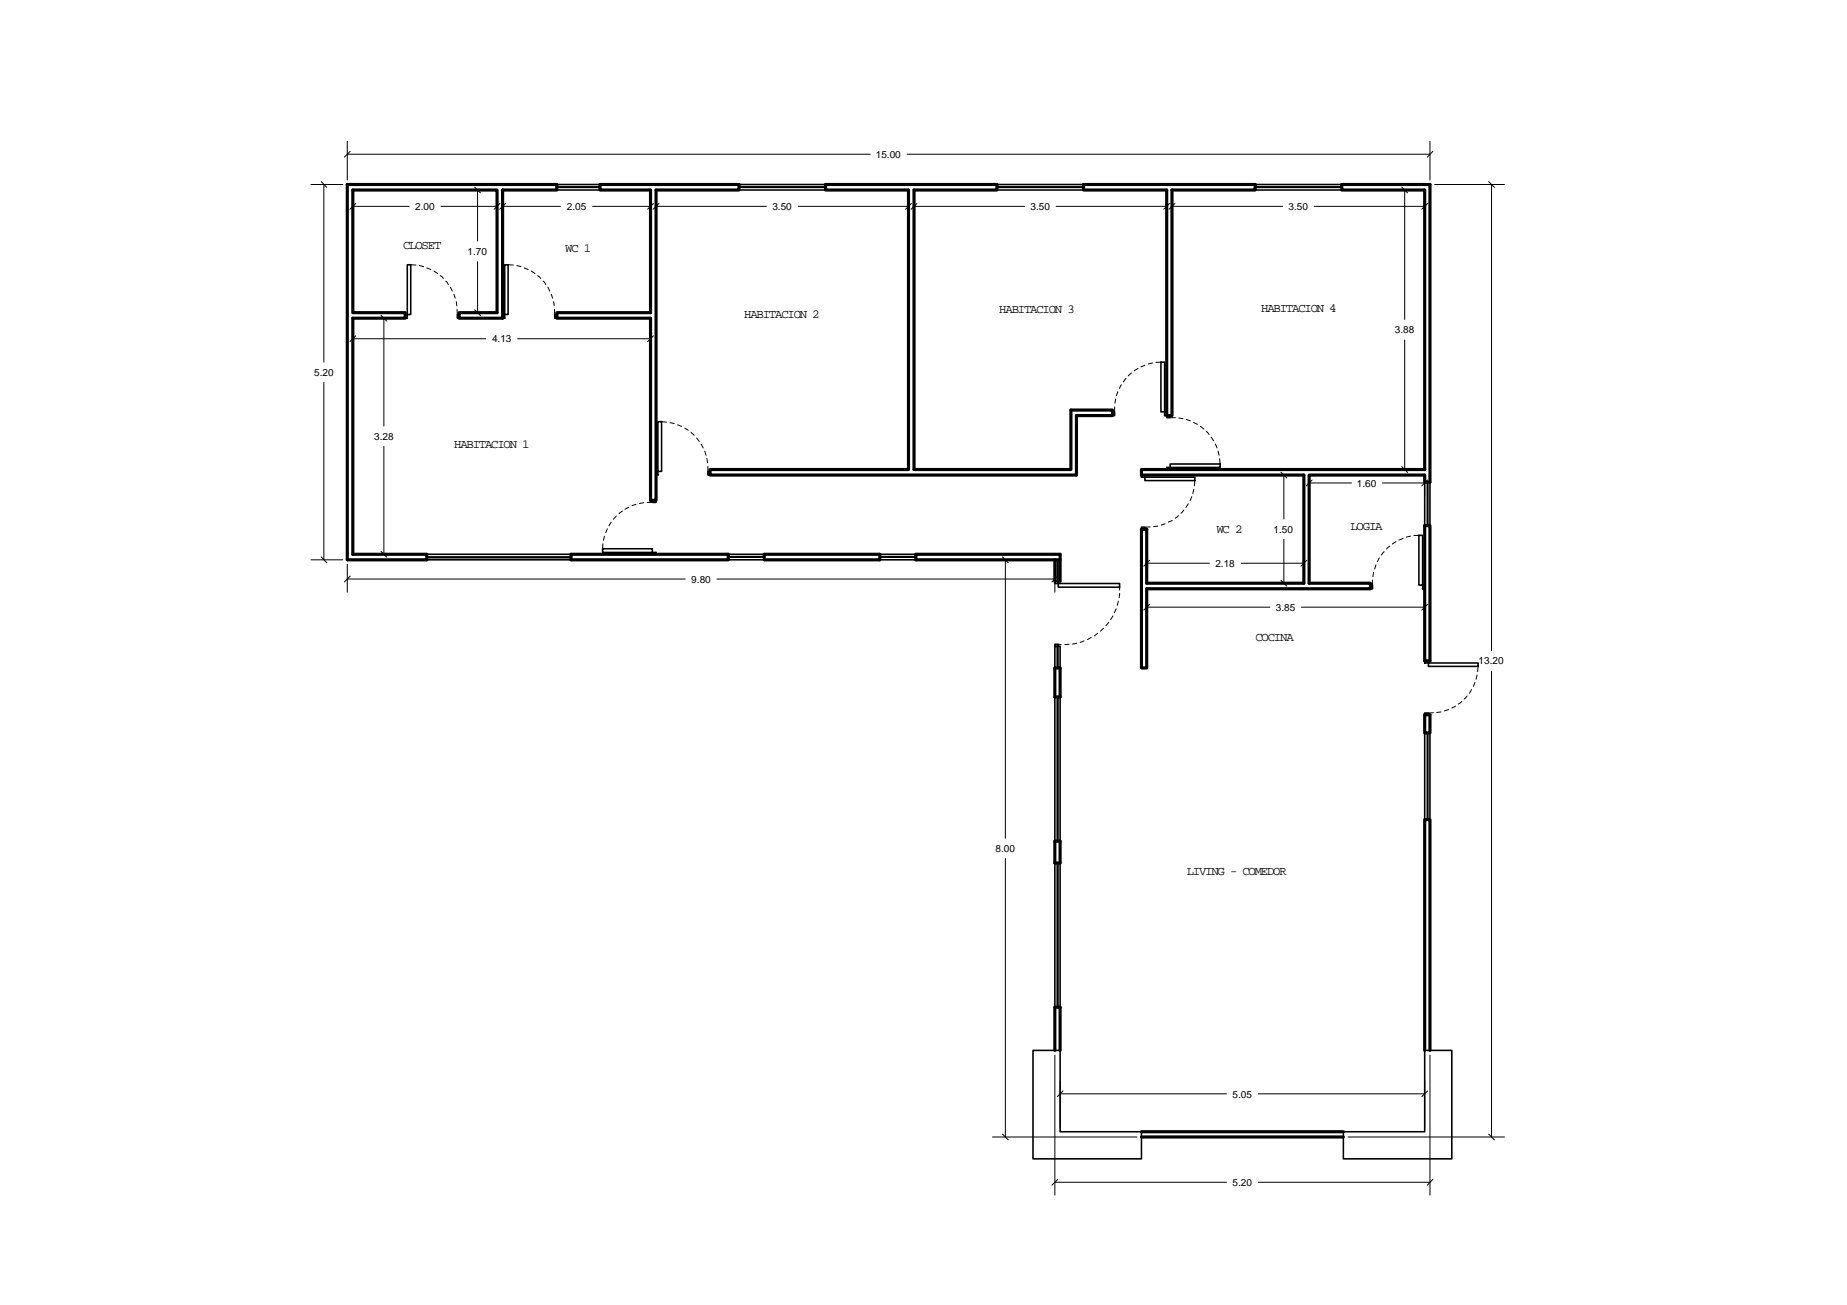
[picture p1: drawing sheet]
<svg xmlns="http://www.w3.org/2000/svg" width="297mm" height="210mm" viewBox="0 0 297 210" stroke-linecap="round" stroke-linejoin="round" font-family="sans-serif">
<!-- layer: 0.5 -->
<g fill="none" stroke="#000" stroke-width=".51">
<path d="M55.9 29.7h33.6v.9h-8.7v20.6h-7v-.9h6.1v-19.7h-23.2v19.7h8.5v.9h-8.5v38h11.9v.8h-12.7zM96.5 29.7h22.3v.9h-13.3v49.9h-.9v-29.3h-15.1v-.9h15.1v-19.7h-8.1zM132.8 29.7h27.5v.9h-13.3v44.9h25.2v-9.5h6.7v.8h-5.8v9.6h-58.9v-.9h31.9v-44.9h-13.3zM174.3 29.7h27.6v.9h-13.4v36.2h-.9v-36.2h-13.3zM215.8 29.7h14.2v47.9h-.9v-1.2h-18.6v17.4h9.9v.9h-36v12.7h-.8v-22.3h.8v8.7h25.3v-17.4h-26.1v-.9h45.5v-44.9h-13.3zM91.8 89.2h25.3v.8h-25.3zM122.9 89.2h18.6v.8h-18.6zM169.6 90h-22.3v-.8h23.2v4.3M170.5 90h-.9v3.5M229.1 84.5h.9v21.8h-.9zM169.6 107.4h.9v4.7h-.9zM229.1 115h.9v2.9h-.9z"/>
<path d="M169.6 135.3h.9v3.5h-.9zM169.6 169v-7h.9v7M229.1 169v-37.2h.9v37.2M183.6 182.9h32.4M183.6 182h32.4"/>
</g>
<!-- layer: puertas -->
<g fill="none" stroke="#000" stroke-width=".25">
<path d="M65.2 50.6h.3v.6h-.3zM65.5 42.6h.6v8h-.6zM73.5 50.6h.3v.6h-.3zM80.8 50.6h.4v.6h-.4zM81.2 42.6h.5v8h-.5zM89.2 50.6h.3v.6h-.3zM186.7 58.3h.6v8h-.6zM105.5 75.8h.3v.6h-.3zM105.8 67.8h.6v8h-.6zM113.8 75.8h.4v.6h-.4zM178.9 66.3h.4v.5h-.4zM183.6 76.4h.5v.4h-.5z"/>
<path d="M184.1 76.8h8.1v.5h-8.1zM187.3 66.3h.3v.5h-.3zM187.6 75.2h.6v.3h-.6zM187.6 66.8h.6v.4h-.6zM188.2 74.6h8v.6h-8zM96.9 88.3h8v.6h-8zM104.9 88.9h.6v.3h-.6zM104.9 80.5h.6v.3h-.6zM169.6 93.5h.6v.4h-.6zM170.2 93.9h9.9v.5h-9.9zM183.6 84.8h.5v.3h-.5zM220.4 94.1h.3v.6h-.3z"/>
<path d="M228.2 86.1h.6v8h-.6zM228.8 94.1h.3v.6h-.3zM169.6 103.6h.6v.4h-.6zM229.1 106.3h.6v.3h-.6zM229.1 114.7h.6v.3h-.6zM229.7 106.6h8v.6h-8z"/>
</g>
<!-- layer: proyecciones -->
<g fill="none" stroke="#000" stroke-width=".16">
<path d="M66.1 42.6h.8M67.5 42.7l.6 .2M68.6 43.1l.7 .2M69.8 43.6l.6 .4M70.8 44.3l.5 .5M71.7 45.2l.4 .6M72.4 46.2l.3 .6M73 47.3l.2 .7M73.4 48.5l.1 .7M73.5 49.7v.9M81.7 42.6h.9M83.1 42.7l.7 .2"/>
<path d="M84.3 43.1l.6 .2M85.4 43.6l.6 .4M86.5 44.3l.5 .5M87.3 45.2l.5 .6M88.1 46.2l.3 .6M88.7 47.3l.2 .7M89 48.5l.1 .7M89.2 49.7v.9M182 60l-.5 .5M183 59.3l-.6 .3M184.1 58.8l-.6 .2M185.3 58.4l-.6 .1"/>
<path d="M186.7 58.3h-.8M106.4 67.8l.8 .1M107.8 68l.6 .1M109 68.3l.6 .3M110.1 68.9l.6 .3M111.1 69.6l.5 .4M112 70.4l.5 .6M112.7 71.5l.4 .6M113.3 72.6l.3 .6M113.7 73.7l.1 .8M113.8 75v.8M179.3 65.4v.9"/>
<path d="M179.4 64.2l-.1 .7M179.8 63l-.3 .7M180.4 61.9l-.4 .6M181.1 60.9l-.4 .5M188.2 67.2h.8M189.6 67.2l.7 .2M190.8 67.5l.6 .2M191.7 79.9l-.3 .6M192 67.9l.6 .3M192 78.7l-.2 .7M192.2 77.3l-.1 .8M193.1 68.6l.5 .4"/>
<path d="M194 69.4l.5 .5M194.8 70.3l.4 .6M195.5 71.4l.2 .7M195.9 72.6l.2 .6M196.1 73.8l.1 .8M97 87.5l-.1 .8M97.2 86.2l-.2 .7M97.7 85l-.3 .7M98.3 84l-.4 .6M99.1 83l-.4 .5M100.1 82.2l-.6 .4M101.1 81.6l-.6 .3"/>
<path d="M102.3 81.1l-.6 .2M103.5 80.9l-.7 .1M104.1 80.8h.8M179 99.1l-.4 .6M179.5 97.9l-.3 .7M179.8 96.7l-.1 .7M180.1 95.5l-.1 .6M180.1 94.4v.5M185 84.8h-.9M186.2 84.6l-.7 .1M187.4 84.2l-.7 .3M188.5 83.7l-.6 .3"/>
<path d="M189.5 82.9l-.5 .5M190.4 82l-.5 .6M191.1 81l-.4 .6M220.7 93.3v.8M220.9 92l-.1 .8M221.3 90.8l-.2 .7M221.8 89.7l-.3 .6M222.6 88.7l-.5 .6M223.5 87.8l-.5 .5M224.5 87.1l-.6 .4M225.7 86.6l-.7 .3M226.8 86.2l-.6 .2"/>
<path d="M228.2 86.1h-.8M170.2 103.6l.5 .1M171.9 103.6l-.6 .1M173.2 103.5l-.7 .1M174.3 103.1l-.6 .2M175.5 102.5l-.6 .4M176.5 101.9l-.5 .4M177.5 101l-.5 .5M178.3 100.1l-.4 .5M230.5 114.6l-.8 .1M231.7 114.5l-.6 .1M233 114.1l-.7 .2"/>
<path d="M234.1 113.6l-.6 .3M235.1 112.8l-.6 .4M235.9 111.9l-.4 .5M236.7 110.9l-.4 .6M237.2 109.8l-.2 .6M237.5 108.6l-.1 .7M237.7 107.2l-.1 .8"/>
</g>
<!-- layer: COTAS -->
<g fill="none" stroke="#000" stroke-width=".16">
<path d="M50 29.7h5.1M52.1 29.7v28.6M55.9 22.7v6.3M55.9 24.8h84.1M56.7 31.3v4M56.7 33.2h9.1M70.9 33.2h9M74.7 30.6h4.5M76.8 30.6v8.2M79.9 31.3v4M80.8 33.2h9.3M80.8 31.3v4"/>
<path d="M95.3 33.2h9.3M104.6 31.3v4M105.5 33.2h17.7M105.5 31.3v4M128.4 33.2h17.7M145.9 24.8h84.1M146.1 31.3v4M147 33.2h17.8M147 31.3v4M169.9 33.2h17.7M187.6 31.3v4M188.5 33.2h17.8"/>
<path d="M188.5 31.3v4M211.3 33.2h17.8M223.8 30.6h4.6M225.9 30.6v20.8M229.1 31.3v4M230 22.7v6.3M230.7 29.7h11.2M239.9 29.7v74.9M56.7 51.9v4.7M56.7 54.5h21.4M57.5 51.2h6.3M61.7 51.2v17.3"/>
<path d="M74.7 50.3h4.5M76.8 42.1v8.2M83.2 54.5h21.4M104.6 51.9v4.7M225.9 54.7v20.8M52.1 61.5v28.5M61.7 71.8v17.4M204.4 76.4h4.5M206.5 76.4v7.1M210.5 77.1v2.7M210.5 77.7h6.9M222.3 77.7h6.8"/>
<path d="M223.8 75.5h4.6M229.1 77.1v2.7M50 90h5.1M55.9 90.8v4.5M55.9 93.1h54.3M57.5 89.2h6.3M115.3 93.1h54.3M159.6 90h9.3M161.7 90v44.8M169.6 90.8v4.5M184.4 88.5v4.6M184.4 95.4v4.3"/>
<path d="M184.4 90.6h10.1M184.4 97.7h19.8M199.6 90.6h10.1M204.4 93.8h4.5M206.5 86.7v7.1M209.3 97.7h19.8M209.7 88.5v4.6M229.1 95.4v4.3M239.9 108v74.9M161.7 138.1v44.8M169.6 169.7v22.5M170.5 173.9v7.4"/>
<path d="M170.5 175.9h26.7M202.4 175.9h26.7M229.1 173.9v7.4M230 169.7v22.5M159.6 182.9h23.3M169.6 190.2h27.6M202.4 190.2h27.6M216.8 182.9h25.1"/>
</g>
<!-- layer: 0 -->
<g fill="none" stroke="#000" stroke-width=".16">
<path d="M51.7 29.2l.8 .9M56.3 24.3l-.9 1M57.2 32.7l-.9 1M76.3 30.1l1 .9M80.4 32.7l-.9 1M81.3 32.7l-.9 1M105.1 32.7l-.9 1M106 32.7l-1 1M146.6 32.7l-1 1M147.5 32.7l-1 1M188.1 32.7l-.9 1M188.9 32.7l-.9 1"/>
<path d="M225.4 30.1l1 .9M229.6 32.7l-.9 1M230.4 24.3l-.9 1M239.4 29.2l.9 .9M57.2 54l-.9 .9M61.3 50.7l.9 .9M76.3 49.8l1 1M105.1 54l-.9 .9M206 75.9l.9 1M211 77.2l-.9 .9M225.4 75.1l1 .9M229.6 77.2l-.9 .9"/>
<path d="M51.7 89.6l.8 .9M56.3 92.7l-.9 .9M61.3 88.7l.9 .9M161.2 89.6l1 .9M170.1 92.7l-.9 .9M184.9 90.1l-.9 1M184.9 97.2l-.9 .9M206 93.3l.9 1M210.2 90.1l-1 1M229.6 97.2l-.9 .9M171 175.5l-1 .9M229.6 175.5l-.9 .9"/>
<path d="M161.2 182.4l1 .9M170.1 189.7l-.9 .9M230.4 189.7l-.9 .9M239.4 182.4l.9 .9"/>
</g>
<!-- layer: 11_VENTANAS -->
<g fill="none" stroke="#000" stroke-width=".25">
<path d="M89.5 29.7h7M89.5 30.6h7M89.5 30.1h7M118.8 29.7h14M118.8 30.6h14M118.8 30.1h14M160.3 29.7h14M160.3 30.6h14M160.3 30.1h14M201.9 29.7h13.9M201.9 30.6h13.9M201.9 30.1h13.9"/>
<path d="M229.1 77.6v6.9M229.5 77.6v6.9M229.6 77.6v6.9M230 77.6v6.9M68.6 90h23.2M68.6 89.2h23.2M68.6 89.7h23.2M68.6 89.6h23.2M117.1 90h5.8M117.1 89.2h5.8M117.1 89.5h5.8M117.1 89.6h5.8"/>
<path d="M141.5 90h5.8M141.5 89.2h5.8M141.5 89.5h5.8M141.5 89.6h5.8M169.6 90v3.5h.9v-3.5M170 90v3.5M170.2 90v3.5M169.6 107.4v-3.4h.9v3.4M169.6 112.1v23.2M170 104v3.4M170 112.1v23.2M170.2 104v3.4"/>
<path d="M170.2 112.1v23.2M170.5 112.1v23.2M229.1 117.9v13.9M229.5 117.9v13.9M229.6 117.9v13.9M230 117.9v13.9M169.6 138.8v23.2M170 138.8v23.2M170.2 138.8v23.2M170.5 138.8v23.2M166.1 169h4.4v13h13.1v4.4h-17.5zM216 182h13.1v-13h4.4v17.4h-17.5z"/>
</g>
<g font-size="2">
<text x="64.8" y="40">CLOSET</text>
<text x="90.9" y="40.6">WC 1</text>
<text x="119.7" y="51.2">HABITACION 2</text>
<text x="160.7" y="50.4">HABITACION 3</text>
<text x="202.8" y="50.2">HABITACION 4</text>
<text x="73" y="72.1">HABITACION 1</text>
<text x="195.6" y="85.8">WC 2</text>
<text x="217.2" y="85.2">LOGIA</text>
<text x="201.9" y="103.1">COCINA</text>
<text x="190.9" y="140.8">LIVING - COMEDOR</text>
</g>
<g font-size="1.6">
<text x="140.9" y="25.4">15.00</text>
<text x="66.8" y="33.8">2.00</text>
<text x="91.2" y="33.8">2.05</text>
<text x="124.2" y="33.8">3.50</text>
<text x="165.7" y="33.8">3.50</text>
<text x="207.2" y="33.8">3.50</text>
<text x="75.2" y="41">1.70</text>
<text x="224.3" y="53.6">3.88</text>
<text x="79.1" y="55">4.13</text>
<text x="50.5" y="60.5">5.20</text>
<text x="60.2" y="70.7">3.28</text>
<text x="218.2" y="78.3">1.60</text>
<text x="204.8" y="85.7">1.50</text>
<text x="111.2" y="93.7">9.80</text>
<text x="195.5" y="91.2">2.18</text>
<text x="205.2" y="98.3">3.85</text>
<text x="237.8" y="106.8">13.20</text>
<text x="160.1" y="137">8.00</text>
<text x="198.2" y="176.5">5.05</text>
<text x="198.2" y="190.7">5.20</text>
</g>
</svg>
